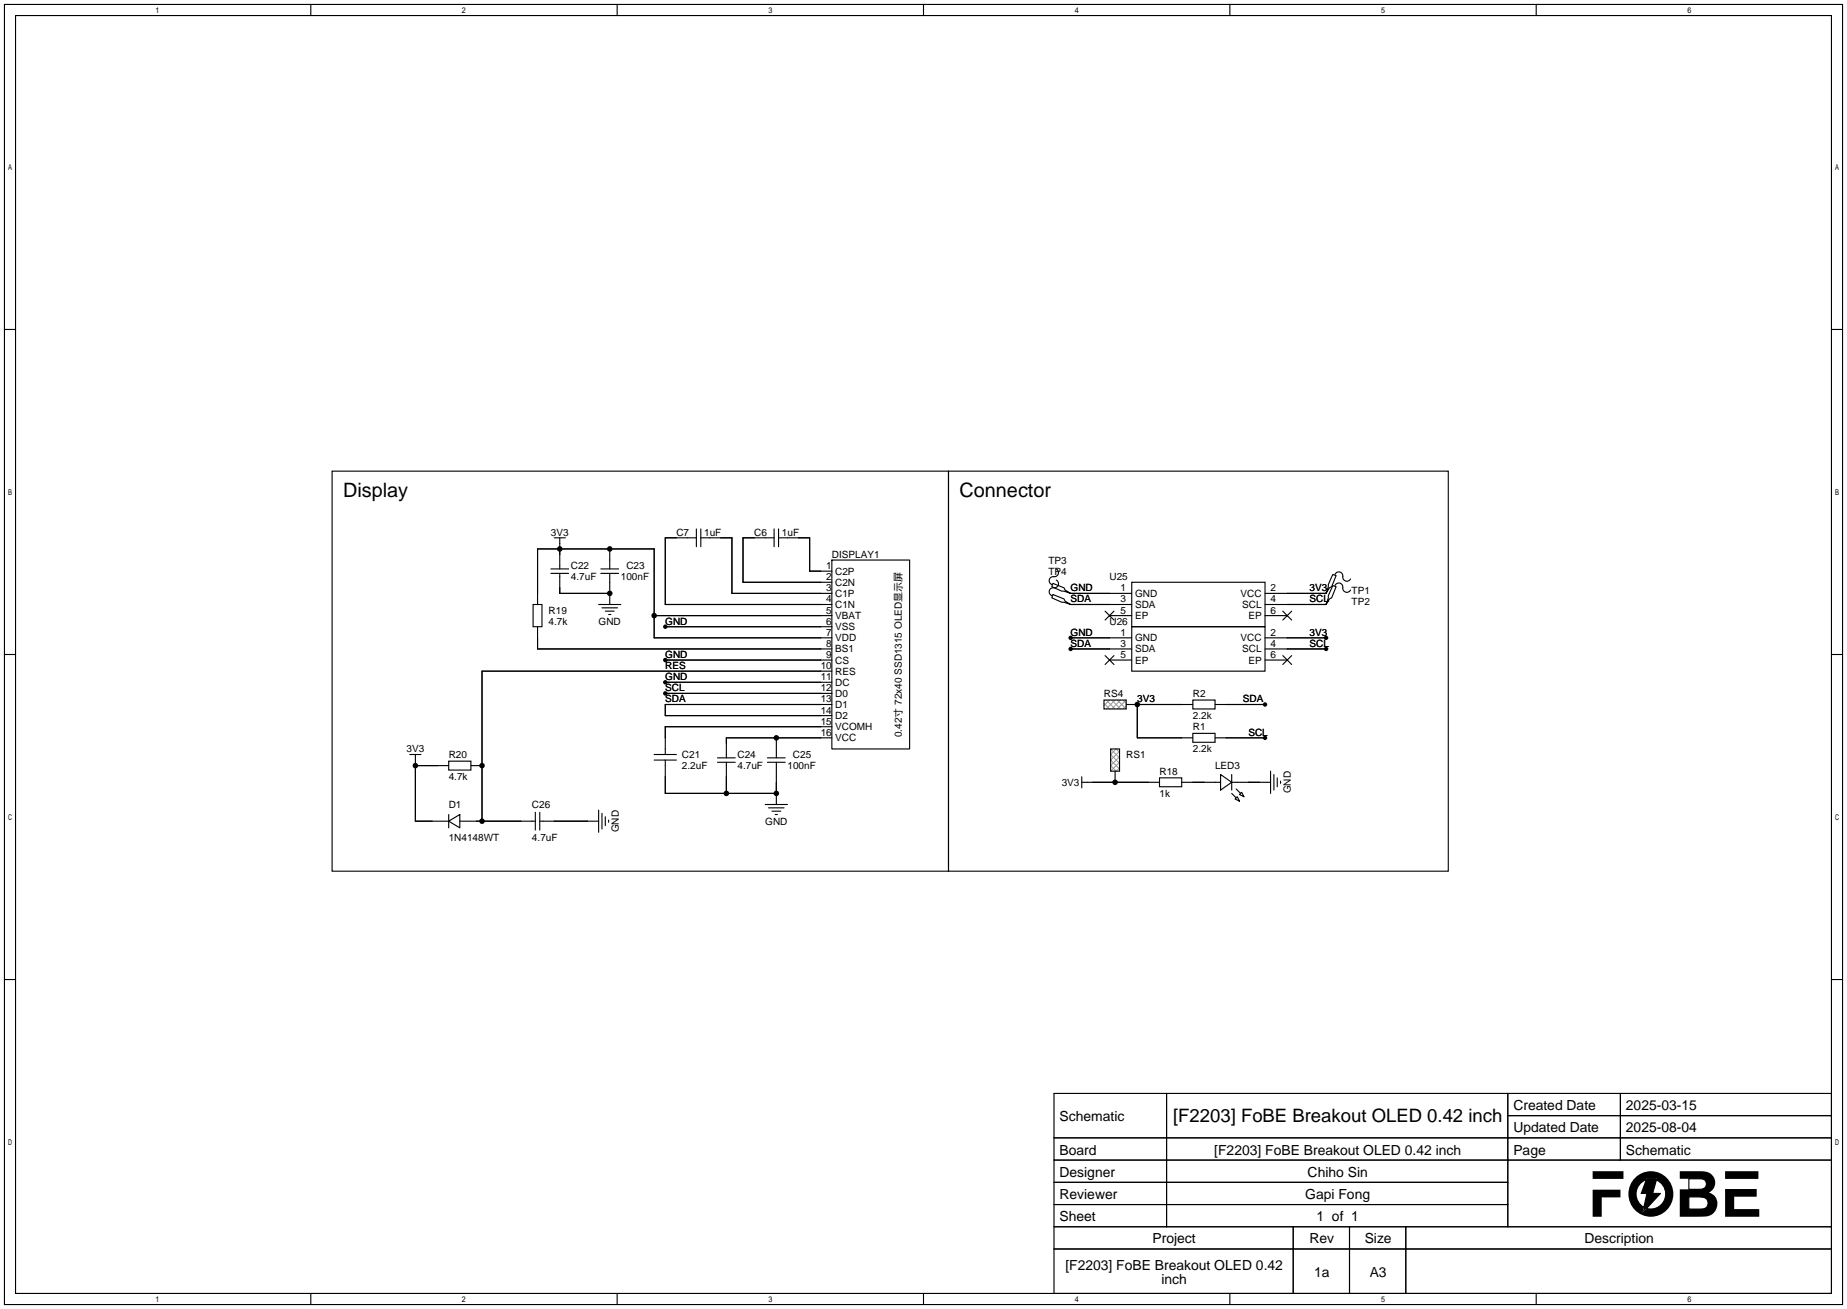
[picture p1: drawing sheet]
<svg xmlns="http://www.w3.org/2000/svg" width="422mm" height="299mm" viewBox="0 0 422 299" stroke-linecap="round" stroke-linejoin="round" font-family="sans-serif">
<g fill="#000">
<path d="M364.2 271.9h6.4v1.8h-4.3v4.4h-2.1zM364.2 267.7h7.1v1.8h-7.1zM376.7 269.3h2.2l-.9 3.5h1.8l-4.1 4.4 1-4.4h-1.4zM394.5 271.8h7.3v1.7h-5.2v2.9h5.7v1.7h-7.8zM394.5 267.7h7.6v1.8h-7.6z"/>
<path d="M372.4 272.9a5.2 5.2 0 0 0 10.3 0 5.2 5.2 0 0 0-10.3 0zM375 270.6l1.5-1 .2-.3h2.2l-.1 .4a3.4 3.4 0 0 1 2 4.3 3.4 3.4 0 0 1-4.2 2.2l-.9 1 .2-1.2a3.5 3.5 0 0 1-.9-5.4z"/>
<path d="M384.2 267.7v1.7l4.4 .1a1.26 1.26 0 0 1 1.6 1.2 1.26 1.26 0 0 1-1.6 1.1l-4.4 .1v6.2h3.5a7.2 7.2 0 0 0 3.9-.5 2.97 2.97 0 0 0 .7-4.1l-.5-.4-1-.5a2.6 2.6 0 0 0 1.3-3.2 2.6 2.6 0 0 0-3-1.7zM386.2 273.6h1.7a2.43 2.43 0 0 1 2.6 .9v1.2l-.6 .5-3.7 .2z"/>
<circle cx="128" cy="125.5" r=".63"/>
<circle cx="139.4" cy="135.6" r=".63"/>
<circle cx="139.4" cy="125.5" r=".63"/>
<circle cx="149.6" cy="140.7" r=".63"/>
<circle cx="152.1" cy="150.9" r=".51"/>
<circle cx="152.1" cy="158.5" r=".51"/>
<circle cx="152.1" cy="156" r=".51"/>
<circle cx="152.1" cy="143.3" r=".51"/>
<circle cx="244.9" cy="148.3" r=".51"/>
<circle cx="244.9" cy="145.8" r=".51"/>
<circle cx="303.3" cy="145.8" r=".51"/>
<circle cx="303.3" cy="148.3" r=".51"/>
<circle cx="95" cy="175" r=".63"/>
<circle cx="110.2" cy="175" r=".63"/>
<circle cx="177.5" cy="168.7" r=".63"/>
<circle cx="255" cy="178.8" r=".63"/>
<circle cx="260.1" cy="161" r=".63"/>
<circle cx="289.3" cy="161" r=".51"/>
<circle cx="289.3" cy="168.7" r=".51"/>
<circle cx="110.2" cy="187.7" r=".63"/>
<circle cx="166.1" cy="181.4" r=".63"/>
<circle cx="177.5" cy="181.4" r=".63"/>
</g>
<g fill="none" stroke="#000" stroke-width=".25">
<path d="M1 1h420.4v297.2h-420.4zM3.6 3.6h415.2v292.1h-415.2zM71.1 1v2.6M141.1 1v2.6M211.2 1v2.6M281.3 1v2.6M351.3 1v2.6M1 75.3h2.6M418.8 75.3h2.6M75.9 107.7h141v91.4h-141zM216.9 107.7h114.3v91.4h-114.3zM121.9 138.2h2.1v5.1h-2.1z"/>
<path d="M122.9 138.2v-12.7h26.7v20.3h40.6M126 131.1h4M126 130h4M126.7 122.9h2.6M128 131.1v4.5h11.4M128 122.9v7.1M136.9 138.2h5.1M137.4 131.1h4.1M137.4 130h4.1M137.7 138.9h3.5M138.4 139.7h2.1M139.4 125.5v4.5"/>
<path d="M139.4 131.1v7.1M159.3 122.9h-7.2v15.3h38.1M159.3 120.9v4.1M160.3 122.9h7.1v12.7h22.8M160.3 120.9v4.1M177 122.9h-7.1v10.2h20.3M177 120.9v4.1M178.1 122.9h7.1v7.7h5M178.1 120.9v4.1M190.2 128h17.8v43.2h-17.8zM240.8 133.3l2.5 1.1 .3 .5 1.3 .7-1.6-.5h-.5l-2.3-1zM240.8 135.9l2.5 1 .3 .5 1.3 .8-1.6-.5h-.5l-2.3-1z"/>
<path d="M241.6 130a.98 .98 0 0 1 .4 1.3 .98 .98 0 0 1-1.3 .5 .93 .93 0 0 0-.8 .8 .93 .93 0 0 0 .6 1M241.6 132.6a.98 .98 0 0 1 .4 1.3 .98 .98 0 0 1-1.3 .5 .93 .93 0 0 0-.8 .8 .93 .93 0 0 0 .6 .9M244.6 138.2h14.2M244.6 135.6h14.2M252.7 139.7l2.1 2M254.8 139.7l-2.1 2M258.8 133.1h30.5v10.2h-30.5zM289.3 138.2h14M289.3 135.6h14M293.4 139.7l2 2M295.4 139.7l-2 2M303.3 135.4v.2"/>
<path d="M303.3 137.9v.3M304.8 131.3l.8 .3-1.1 2.5-.5 .3-.7 1.2 .5-1.5v-.5zM304.8 133.9l.8 .2-1.1 2.6-.5 .2-.7 1.3 .5-1.5v-.6zM305.3 131.3a.93 .93 0 0 1 1.1-.5 .93 .93 0 0 1 .7 1 .94 .94 0 0 0 .7 1 .94 .94 0 0 0 1.1-.5M305.3 133.9a.93 .93 0 0 1 1.1-.6 .93 .93 0 0 1 .7 1.1 .94 .94 0 0 0 .7 1 .94 .94 0 0 0 1.1-.5M1 149.6h2.6M122.9 143.3v5h67.3M139.2 140.5h.5M149.6 140.7h40.6M152.1 150.9h38.1M152.1 143.3h38.1M152.1 156h38.1"/>
<path d="M152.1 158.5h38.1M190.2 153.4h-80v34.3M244.9 148.3h13.9M244.9 145.8h13.9M252.7 149.9l2.1 2M253.7 140.7h5.1M253.7 150.9h5.1M254.8 149.9l-2.1 2M258.8 143.3h30.5v10.1h-30.5zM289.3 140.7h5.1M289.3 148.3h14M289.3 145.8h14"/>
<path d="M289.3 150.9h5.1M293.4 149.9l2 2M295.4 149.9l-2 2M418.8 149.6h2.6M93.7 172.5h2.6M95 172.5v15.2h7.6M95 175h7.6M102.6 174h5.1v2h-5.1zM107.7 175h2.5M149.6 172.5h5.1M149.6 173.7h5.1M152.1 173.7v7.7h25.4"/>
<path d="M164.1 174.2h4M164.1 173.2h4M166.1 174.2v7.2M175.5 174.2h4.1M175.5 173.2h4.1M177.5 168.7v4.5M177.5 174.2v9.7M190.2 168.7h-24.1v4.5M190.2 161h-38.1v2.6h38.1M190.2 166.1h-38.1v6.4M247.4 178.8h17.8M247.4 177.5v2.6"/>
<path d="M252.5 160h5.1v2.1h-5.1zM254 171.2h2v5.1h-2zM255 176.3v2.5M257.6 161h15.2M260.1 161v7.7h12.7M265.2 177.8h5.1v2h-5.1zM270.3 178.8h8.8M272.8 167.6h5.1v2.1h-5.1zM272.8 160h5.1v2.1h-5.1zM277.9 168.7h11.4M277.9 161h11.4M279.1 177l2.6 1.8-2.6 1.8z"/>
<path d="M281.7 178.8h8.9M281.7 177v3.6M290.6 176.3v5.1M291.3 177v3.6M292.1 177.8v2M292.9 178.6v.5M102.6 187.7l2.6-1.5v3zM102.6 186.2v3M105.2 187.7h17.2M122.4 185.7v4M123.4 187.7h13.5M123.4 185.7v4"/>
<path d="M136.9 185.2v5M137.7 185.9v3.6M138.4 186.7v2M139.2 187.5v.5M175 183.9h5.1M175.8 184.7h3.5M176.5 185.4h2.1M177.3 186.2h.5M281.7 181.4l1 1M282.4 182.6l.6-.5 .5 1zM282.7 180.3l1 1.1M283.5 181.6l.5-.5 .5 1z"/>
<path d="M1 223.9h2.6M418.8 223.9h2.6M241 249.9h177.8v45.8h-177.8zM266.8 249.9v30.5M344.8 249.9v30.5M344.8 255h74M370.6 249.9v15.3M241 260.1h177.8M241 265.2h177.8M241 270.3h103.8M241 275.3h103.8M375 270.6l1.5-.9-1.2 3.1h1.3l-.7 3.2a3.5 3.5 0 0 1-.9-5.4z"/>
<path d="M378.8 269.7a3.4 3.4 0 0 1 2 4.3 3.4 3.4 0 0 1-4.2 2.2l3.2-3.4h-1.8zM386.2 273.6h3.1a1.36 1.36 0 0 1 1.3 1.5 1.36 1.36 0 0 1-1.5 1.3h-2.9zM386.2 269.4l2.4 .1a1.26 1.26 0 0 1 1.6 1.2 1.26 1.26 0 0 1-1.6 1.1l-2.4 .1zM71.1 295.7v2.5M141.1 295.7v2.5M211.2 295.7v2.5M241 280.4h177.8M241 285.5h177.8M281.3 295.7v2.5M295.8 280.4v15.3M308.6 280.4v15.3M321.5 280.4v15.3"/>
<path d="M351.3 295.7v2.5"/>
</g>
<g fill="none" stroke="#999" stroke-width=".23">
<path d="M252.5 160.8l1.2 1.3M253 160l2 2.1M253.7 160l-1.2 1.3M254 171.2l2 2M254.3 160l2 2.1M255 160l-2 2.1M255.5 160l2.1 2.1M256 172l-.7-.8-1.3 1.3 2 2M256 171.7l-2 2 2 2.1M256 173l-2 2 1.3 1.3 .7-.8M256 174.2l-2 2.1M256.3 160l-2 2.1"/>
<path d="M256.8 160l.8 .8M257.6 160l-2.1 2.1M257.6 161.3l-.8 .8"/>
</g>
<g font-size="4.5">
<text x="78.5" y="113.5">Display</text>
<text x="219.5" y="113.5">Connector</text>
</g>
<text font-size="4.2" x="268.3" y="256.5">[F2203] FoBE Breakout OLED 0.42 inch</text>
<g font-size="3.2">
<text x="242.3" y="256.3">Schematic</text>
<text x="346.1" y="253.7">Created Date</text>
<text x="371.8" y="253.7">2025-03-15</text>
<text x="242.3" y="263.9">Board</text>
<text x="277.7" y="263.9">[F2203] FoBE Breakout OLED 0.42 inch</text>
<text x="346.1" y="258.8">Updated Date</text>
<text x="346.1" y="263.9">Page</text>
<text x="371.8" y="258.8">2025-08-04</text>
<text x="371.8" y="263.9">Schematic</text>
<text x="242.3" y="269">Designer</text>
<text x="299.1" y="269">Chiho Sin</text>
<text x="242.3" y="274.1">Reviewer</text>
<text x="298.5" y="274.1">Gapi Fong</text>
<text x="242.3" y="279.1">Sheet</text>
<text x="301.1" y="279.1">1 of 1</text>
<text x="263.6" y="284.2">Project</text>
<text x="299.5" y="284.2">Rev</text>
<text x="312.1" y="284.2">Size</text>
<text x="362.4" y="284.2">Description</text>
<text x="243.6" y="290.3">[F2203] FoBE Breakout OLED 0.42</text>
<text x="265.6" y="293.4">inch</text>
<text x="300.6" y="291.8">1a</text>
<text x="313.2" y="291.8">A3</text>
</g>
<g font-size="2.3">
<text x="126" y="122.5">3V3</text>
<text x="154.7" y="122.5">C7</text>
<text x="161" y="122.5">1uF</text>
<text x="172.5" y="122.5">C6</text>
<text x="178.8" y="122.5">1uF</text>
<text x="130.6" y="130.1">C22</text>
<text x="143.3" y="130.1">C23</text>
<text x="189" y="130.1">1</text>
<text x="190.2" y="127.5">DISPLAY1</text>
<text x="191" y="131.3">C2P</text>
<text x="239.8" y="128.8">TP3</text>
<text x="239.8" y="131.3">TP4</text>
<text x="130.6" y="132.6">4.7uF</text>
<text x="142" y="132.6">100nF</text>
<text x="189" y="132.6">2</text>
<text x="189" y="135.2">3</text>
<text x="189" y="137.7">4</text>
<text x="191" y="133.9">C2N</text>
<text x="191" y="136.4">C1P</text>
<text x="244.9" y="137.7">SDA</text>
<text x="244.9" y="135.2">GND</text>
<text x="253.7" y="132.6">U25</text>
<text x="256.3" y="137.7">3</text>
<text x="256.3" y="135.2">1</text>
<text x="259.6" y="136.4">GND</text>
<text x="283.7" y="136.4">VCC</text>
<text x="290.6" y="137.7">4</text>
<text x="290.6" y="135.2">2</text>
<text x="299.5" y="135.2">3V3</text>
<text x="299.5" y="137.7">SCL</text>
<text x="309.1" y="135.7">TP1</text>
<text x="125.5" y="140.2">R19</text>
<text x="125.5" y="142.8">4.7k</text>
<text x="136.9" y="142.8">GND</text>
<text x="152.1" y="142.8">GND</text>
<text x="189" y="140.2">5</text>
<text x="189" y="142.8">6</text>
<text x="191" y="139">C1N</text>
<text x="191" y="141.5">VBAT</text>
<text x="253.7" y="142.8">U26</text>
<text x="256.3" y="140.2">5</text>
<text x="259.6" y="141.5">EP</text>
<text x="259.6" y="139">SDA</text>
<text x="284.1" y="139">SCL</text>
<text x="285.5" y="141.5">EP</text>
<text x="290.6" y="140.2">6</text>
<text x="309.1" y="138.2">TP2</text>
<text x="189" y="145.3">7</text>
<text x="189" y="147.9">8</text>
<text x="191" y="144">VSS</text>
<text x="191" y="146.6">VDD</text>
<text x="191" y="149.1">BS1</text>
<text x="244.9" y="147.9">SDA</text>
<text x="244.9" y="145.3">GND</text>
<text x="256.3" y="147.9">3</text>
<text x="256.3" y="145.3">1</text>
<text x="259.6" y="149.1">SDA</text>
<text x="259.6" y="146.6">GND</text>
<text x="283.7" y="146.6">VCC</text>
<text x="284.1" y="149.1">SCL</text>
<text x="290.6" y="147.9">4</text>
<text x="290.6" y="145.3">2</text>
<text x="299.5" y="145.3">3V3</text>
<text x="299.5" y="147.9">SCL</text>
<text x="152.1" y="152.9">RES</text>
<text x="152.1" y="150.4">GND</text>
<text x="152.1" y="155.5">GND</text>
<text x="187.7" y="152.9">10</text>
<text x="187.7" y="155.5">11</text>
<text x="189" y="150.4">9</text>
<text x="191" y="151.7">CS</text>
<text x="191" y="154.2">RES</text>
<text x="256.3" y="150.4">5</text>
<text x="259.6" y="151.7">EP</text>
<text x="285.5" y="151.7">EP</text>
<text x="290.6" y="150.4">6</text>
<text x="152.1" y="158">SCL</text>
<text x="152.1" y="160.6">SDA</text>
<text x="187.7" y="158">12</text>
<text x="187.7" y="160.6">13</text>
<text x="191" y="156.7">DC</text>
<text x="191" y="159.3">D0</text>
<text x="191" y="161.8">D1</text>
<text x="252.5" y="159.3">RS4</text>
<text x="260.1" y="160.6">3V3</text>
<text x="272.8" y="159.3">R2</text>
<text x="284.2" y="160.6">SDA</text>
<text x="187.7" y="163.1">14</text>
<text x="187.7" y="165.6">15</text>
<text x="191" y="164.4">D2</text>
<text x="191" y="166.9">VCOMH</text>
<text x="272.8" y="166.9">R1</text>
<text x="272.8" y="164.4">2.2k</text>
<text x="93" y="172">3V3</text>
<text x="102.6" y="173.3">R20</text>
<text x="156" y="173.3">C21</text>
<text x="168.7" y="173.3">C24</text>
<text x="181.4" y="173.3">C25</text>
<text x="187.7" y="168.2">16</text>
<text x="191" y="169.4">VCC</text>
<text x="206.3" y="168.5" transform="rotate(-90 206.3 168.5)">0.42寸 72x40 SSD1315 OLED显示屏</text>
<text x="257.6" y="173.3">RS1</text>
<text x="272.8" y="172">2.2k</text>
<text x="285.5" y="168.2">SCL</text>
<text x="102.6" y="178.3">4.7k</text>
<text x="156" y="175.8">2.2uF</text>
<text x="168.7" y="175.8">4.7uF</text>
<text x="180.1" y="175.8">100nF</text>
<text x="242.8" y="179.6">3V3</text>
<text x="265.2" y="177.1">R18</text>
<text x="277.9" y="175.8">LED3</text>
<text x="102.6" y="184.7">D1</text>
<text x="121.7" y="184.7">C26</text>
<text x="265.2" y="182.1">1k</text>
<text x="295.2" y="181.4" transform="rotate(-90 295.2 181.4)">GND</text>
<text x="141.5" y="190.2" transform="rotate(-90 141.5 190.2)">GND</text>
<text x="175" y="188.5">GND</text>
<text x="102.6" y="192.3">1N4148WT</text>
<text x="121.7" y="192.3">4.7uF</text>
</g>
</svg>
